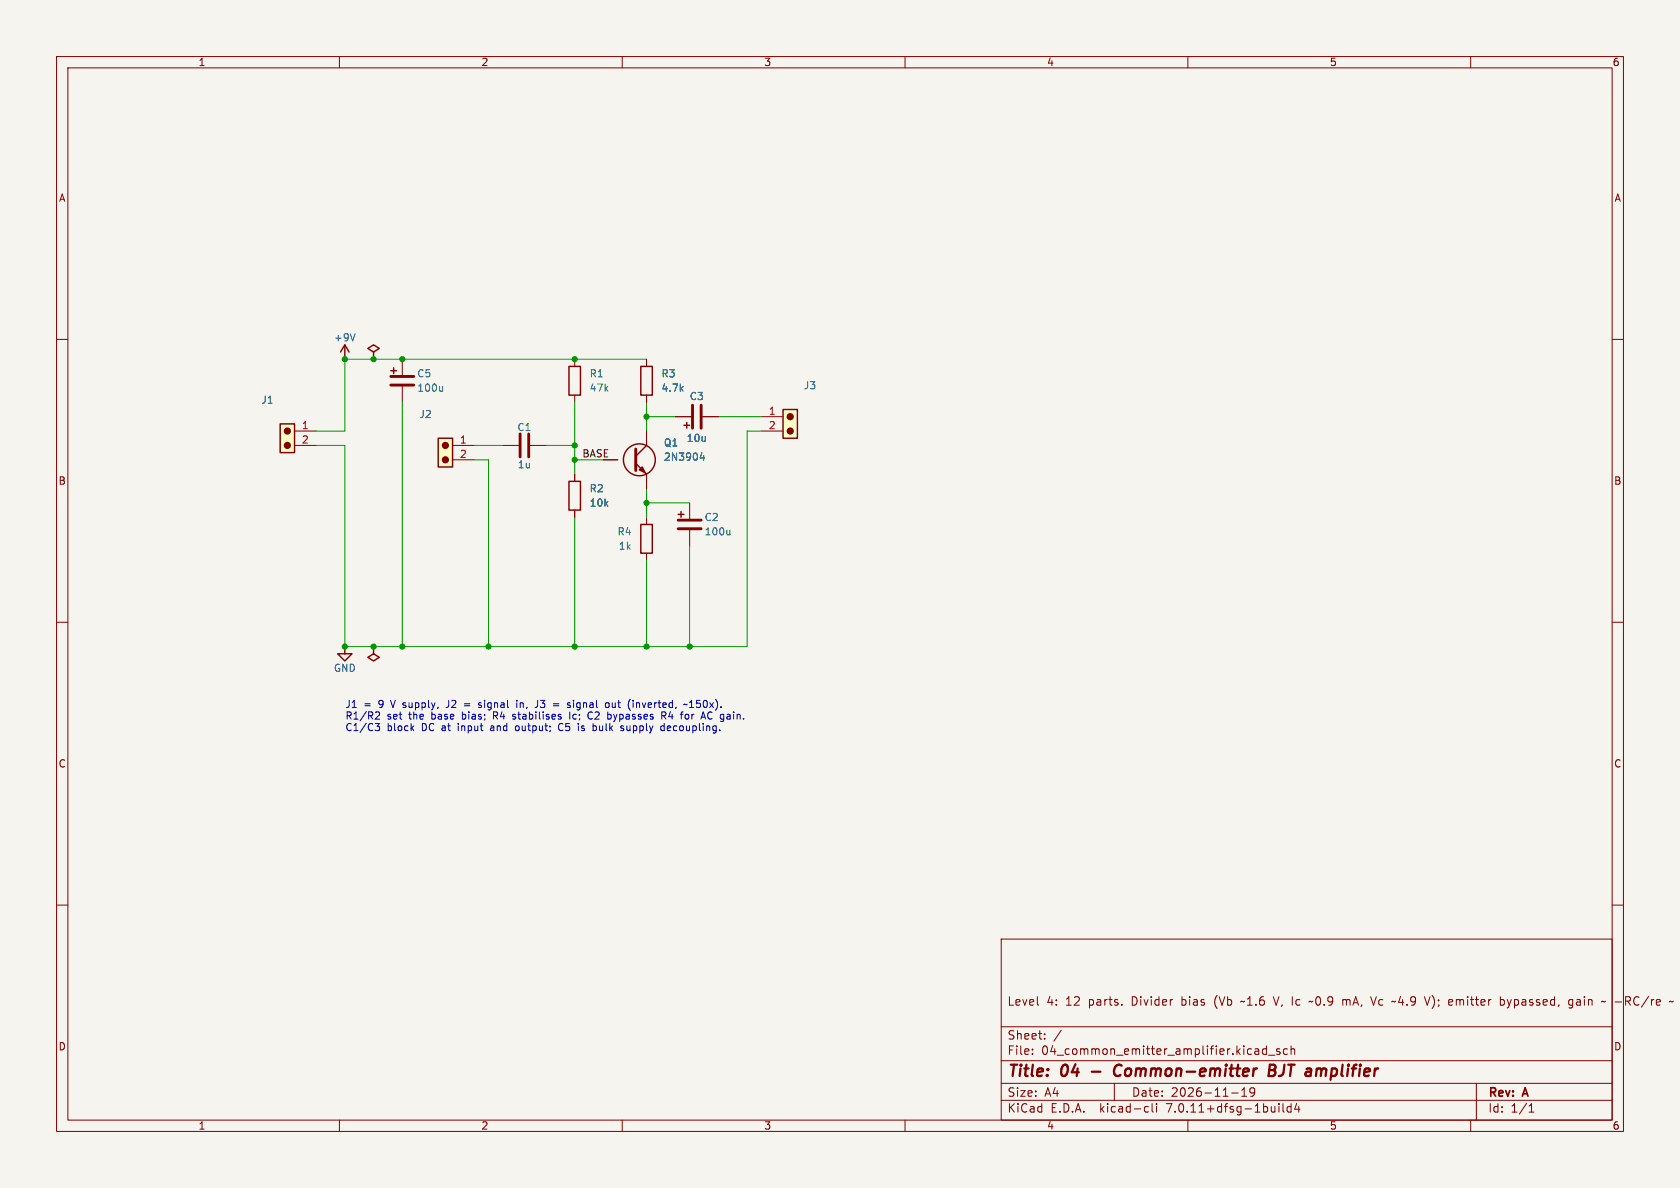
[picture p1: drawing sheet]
(kicad_sch
 (version 20260306)
 (generator "eeschema")
 (generator_version "10.0")
 (paper "A4")
 (title_block
  (title "04 - Common-emitter BJT amplifier")
  (date "2026-11-19")
  (rev "A")
  (comment 1 "Level 4: 12 parts. Divider bias (Vb ~1.6 V, Ic ~0.9 mA, Vc ~4.9 V); emitter bypassed, gain ~ -RC/re ~ -150"))
 (lib_symbols
  (symbol "Basic:Conn_01x02_PinsLeft"
   (pin_names
    (offset 1.016) (hide yes)) (exclude_from_sim no) (in_bom yes) (on_board yes)
   (in_pos_files yes)
   (duplicate_pin_numbers_are_jumpers no)
   (property "Reference" "J" (at 0 0 0) (show_name no) (do_not_autoplace no) (effects (font (size 1.27 1.27))))
   (property "Value" "Conn_01x02_PinsLeft" (at 0 -2.54 0) (show_name no) (do_not_autoplace no) (effects (font (size 1.27 1.27))))
   (property "Footprint" "Connector_PinHeader_2.54mm:PinHeader_1x02_P2.54mm_Vertical" (at 0 0 0) (show_name no) (do_not_autoplace no) (hide yes) (effects (font (size 1.27 1.27))))
   (property "Datasheet" "" (at 0 0 0) (show_name no) (do_not_autoplace no) (hide yes) (effects (font (size 1.27 1.27))))
   (property "Description" "2-pin screw-terminal / header connector" (at 0 0 0) (show_name no) (do_not_autoplace no) (hide yes) (effects (font (size 1.27 1.27))))
   (symbol "Conn_01x02_PinsLeft_0_1"
    (rectangle (start -1.27 -3.81) (end 1.27 1.27) (stroke (width 0.254) (type default)) (fill (type background)))
    (circle (center 0 0) (radius 0.508) (stroke (width 0.254) (type default)) (fill (type outline)))
    (circle (center 0 -2.54) (radius 0.508) (stroke (width 0.254) (type default)) (fill (type outline))))
   (symbol "Conn_01x02_PinsLeft_1_1"
    (pin passive line (at -5.08 0 0) (length 3.81) (name "Pin_1" (effects (font (size 1.27 1.27)))) (number "1" (effects (font (size 1.27 1.27)))))
    (pin passive line (at -5.08 -2.54 0) (length 3.81) (name "Pin_2" (effects (font (size 1.27 1.27)))) (number "2" (effects (font (size 1.27 1.27))))))
   (embedded_fonts no))
  (symbol "Basic:Conn_01x02_PinsRight"
   (pin_names
    (offset 1.016) (hide yes)) (exclude_from_sim no) (in_bom yes) (on_board yes)
   (in_pos_files yes)
   (duplicate_pin_numbers_are_jumpers no)
   (property "Reference" "J" (at 0 0 0) (show_name no) (do_not_autoplace no) (effects (font (size 1.27 1.27))))
   (property "Value" "Conn_01x02_PinsRight" (at 0 -2.54 0) (show_name no) (do_not_autoplace no) (effects (font (size 1.27 1.27))))
   (property "Footprint" "Connector_PinHeader_2.54mm:PinHeader_1x02_P2.54mm_Vertical" (at 0 0 0) (show_name no) (do_not_autoplace no) (hide yes) (effects (font (size 1.27 1.27))))
   (property "Datasheet" "" (at 0 0 0) (show_name no) (do_not_autoplace no) (hide yes) (effects (font (size 1.27 1.27))))
   (property "Description" "2-pin screw-terminal / header connector" (at 0 0 0) (show_name no) (do_not_autoplace no) (hide yes) (effects (font (size 1.27 1.27))))
   (symbol "Conn_01x02_PinsRight_0_1"
    (rectangle (start -1.27 -3.81) (end 1.27 1.27) (stroke (width 0.254) (type default)) (fill (type background)))
    (circle (center 0 0) (radius 0.508) (stroke (width 0.254) (type default)) (fill (type outline)))
    (circle (center 0 -2.54) (radius 0.508) (stroke (width 0.254) (type default)) (fill (type outline))))
   (symbol "Conn_01x02_PinsRight_1_1"
    (pin passive line (at 5.08 0 180) (length 3.81) (name "Pin_1" (effects (font (size 1.27 1.27)))) (number "1" (effects (font (size 1.27 1.27)))))
    (pin passive line (at 5.08 -2.54 180) (length 3.81) (name "Pin_2" (effects (font (size 1.27 1.27)))) (number "2" (effects (font (size 1.27 1.27))))))
   (embedded_fonts no))
  (symbol "Device:C"
   (pin_numbers (hide yes))
   (pin_names
    (offset 0.254) (hide yes)) (exclude_from_sim no) (in_bom yes) (on_board yes)
   (in_pos_files yes)
   (duplicate_pin_numbers_are_jumpers no)
   (property "Reference" "C" (at 0 0 0) (show_name no) (do_not_autoplace no) (effects (font (size 1.27 1.27))))
   (property "Value" "C" (at 0 -2.54 0) (show_name no) (do_not_autoplace no) (effects (font (size 1.27 1.27))))
   (property "Footprint" "Capacitor_THT:C_Disc_D5.0mm_W2.5mm_P5.00mm" (at 0 0 0) (show_name no) (do_not_autoplace no) (hide yes) (effects (font (size 1.27 1.27))))
   (property "Datasheet" "" (at 0 0 0) (show_name no) (do_not_autoplace no) (hide yes) (effects (font (size 1.27 1.27))))
   (property "Description" "Unpolarized capacitor" (at 0 0 0) (show_name no) (do_not_autoplace no) (hide yes) (effects (font (size 1.27 1.27))))
   (symbol "C_0_1"
    (polyline (pts (xy -2.032 0.762) (xy 2.032 0.762)) (stroke (width 0.508) (type default)) (fill (type none)))
    (polyline (pts (xy -2.032 -0.762) (xy 2.032 -0.762)) (stroke (width 0.508) (type default)) (fill (type none))))
   (symbol "C_1_1"
    (pin passive line (at 0 3.81 270) (length 3.048) (name "" (effects (font (size 1.27 1.27)))) (number "1" (effects (font (size 1.27 1.27)))))
    (pin passive line (at 0 -3.81 90) (length 3.048) (name "" (effects (font (size 1.27 1.27)))) (number "2" (effects (font (size 1.27 1.27))))))
   (embedded_fonts no))
  (symbol "Device:CP"
   (pin_numbers (hide yes))
   (pin_names
    (offset 0.254) (hide yes)) (exclude_from_sim no) (in_bom yes) (on_board yes)
   (in_pos_files yes)
   (duplicate_pin_numbers_are_jumpers no)
   (property "Reference" "C" (at 0 0 0) (show_name no) (do_not_autoplace no) (effects (font (size 1.27 1.27))))
   (property "Value" "CP" (at 0 -2.54 0) (show_name no) (do_not_autoplace no) (effects (font (size 1.27 1.27))))
   (property "Footprint" "Capacitor_THT:CP_Radial_D5.0mm_P2.00mm" (at 0 0 0) (show_name no) (do_not_autoplace no) (hide yes) (effects (font (size 1.27 1.27))))
   (property "Datasheet" "" (at 0 0 0) (show_name no) (do_not_autoplace no) (hide yes) (effects (font (size 1.27 1.27))))
   (property "Description" "Polarized capacitor" (at 0 0 0) (show_name no) (do_not_autoplace no) (hide yes) (effects (font (size 1.27 1.27))))
   (symbol "CP_0_1"
    (polyline (pts (xy -2.032 1.778) (xy -1.016 1.778)) (stroke (width 0.254) (type default)) (fill (type none)))
    (polyline (pts (xy -2.032 0.762) (xy 2.032 0.762)) (stroke (width 0.508) (type default)) (fill (type none)))
    (polyline (pts (xy -2.032 -0.762) (xy 2.032 -0.762)) (stroke (width 0.508) (type default)) (fill (type none)))
    (polyline (pts (xy -1.524 1.27) (xy -1.524 2.286)) (stroke (width 0.254) (type default)) (fill (type none))))
   (symbol "CP_1_1"
    (pin passive line (at 0 3.81 270) (length 3.048) (name "+" (effects (font (size 1.27 1.27)))) (number "1" (effects (font (size 1.27 1.27)))))
    (pin passive line (at 0 -3.81 90) (length 3.048) (name "-" (effects (font (size 1.27 1.27)))) (number "2" (effects (font (size 1.27 1.27))))))
   (embedded_fonts no))
  (symbol "Device:Q_NPN_EBC"
   (pin_numbers (hide yes))
   (pin_names
    (offset 0) (hide yes)) (exclude_from_sim no) (in_bom yes) (on_board yes)
   (in_pos_files yes)
   (duplicate_pin_numbers_are_jumpers no)
   (property "Reference" "Q" (at 0 0 0) (show_name no) (do_not_autoplace no) (effects (font (size 1.27 1.27))))
   (property "Value" "Q_NPN_EBC" (at 0 -2.54 0) (show_name no) (do_not_autoplace no) (effects (font (size 1.27 1.27))))
   (property "Footprint" "Package_TO_SOT_THT:TO-92_Inline" (at 0 0 0) (show_name no) (do_not_autoplace no) (hide yes) (effects (font (size 1.27 1.27))))
   (property "Datasheet" "" (at 0 0 0) (show_name no) (do_not_autoplace no) (hide yes) (effects (font (size 1.27 1.27))))
   (property "Description" "NPN transistor (E-B-C pinout, e.g. 2N3904 TO-92)" (at 0 0 0) (show_name no) (do_not_autoplace no) (hide yes) (effects (font (size 1.27 1.27))))
   (symbol "Q_NPN_EBC_0_1"
    (polyline (pts (xy 0.635 1.905) (xy 0.635 -1.905)) (stroke (width 0.508) (type default)) (fill (type none)))
    (polyline (pts (xy 0.635 0.635) (xy 2.54 2.54)) (stroke (width 0.254) (type default)) (fill (type none)))
    (polyline (pts (xy 0.635 -0.635) (xy 2.54 -2.54)) (stroke (width 0.254) (type default)) (fill (type none)))
    (circle (center 1.27 0) (radius 2.8194) (stroke (width 0.254) (type default)) (fill (type none)))
    (polyline (pts (xy 1.27 -1.778) (xy 1.778 -1.27) (xy 2.286 -2.286) (xy 1.27 -1.778)) (stroke (width 0.254) (type default)) (fill (type outline))))
   (symbol "Q_NPN_EBC_1_1"
    (pin passive line (at 2.54 -5.08 90) (length 2.54) (name "E" (effects (font (size 1.27 1.27)))) (number "1" (effects (font (size 1.27 1.27)))))
    (pin input line (at -5.08 0 0) (length 2.54) (name "B" (effects (font (size 1.27 1.27)))) (number "2" (effects (font (size 1.27 1.27)))))
    (pin passive line (at 2.54 5.08 270) (length 2.54) (name "C" (effects (font (size 1.27 1.27)))) (number "3" (effects (font (size 1.27 1.27))))))
   (embedded_fonts no))
  (symbol "Device:R"
   (pin_numbers (hide yes))
   (pin_names
    (offset 0)) (exclude_from_sim no) (in_bom yes) (on_board yes)
   (in_pos_files yes)
   (duplicate_pin_numbers_are_jumpers no)
   (property "Reference" "R" (at 0 0 0) (show_name no) (do_not_autoplace no) (effects (font (size 1.27 1.27))))
   (property "Value" "R" (at 0 -2.54 0) (show_name no) (do_not_autoplace no) (effects (font (size 1.27 1.27))))
   (property "Footprint" "Resistor_THT:R_Axial_DIN0207_L6.3mm_D2.5mm_P10.16mm_Horizontal" (at 0 0 0) (show_name no) (do_not_autoplace no) (hide yes) (effects (font (size 1.27 1.27))))
   (property "Datasheet" "" (at 0 0 0) (show_name no) (do_not_autoplace no) (hide yes) (effects (font (size 1.27 1.27))))
   (property "Description" "Resistor" (at 0 0 0) (show_name no) (do_not_autoplace no) (hide yes) (effects (font (size 1.27 1.27))))
   (symbol "R_0_1"
    (rectangle (start -1.016 -2.54) (end 1.016 2.54) (stroke (width 0.254) (type default)) (fill (type none))))
   (symbol "R_1_1"
    (pin passive line (at 0 3.81 270) (length 1.27) (name "" (effects (font (size 1.27 1.27)))) (number "1" (effects (font (size 1.27 1.27)))))
    (pin passive line (at 0 -3.81 90) (length 1.27) (name "" (effects (font (size 1.27 1.27)))) (number "2" (effects (font (size 1.27 1.27))))))
   (embedded_fonts no))
  (symbol "power:+9V"
   (power global)
   (pin_numbers (hide yes))
   (pin_names
    (offset 0) (hide yes)) (exclude_from_sim no) (in_bom yes) (on_board yes)
   (in_pos_files yes)
   (duplicate_pin_numbers_are_jumpers no)
   (property "Reference" "#PWR" (at 0 0 0) (show_name no) (do_not_autoplace no) (hide yes) (effects (font (size 1.27 1.27))))
   (property "Value" "+9V" (at 0 -2.54 0) (show_name no) (do_not_autoplace no) (effects (font (size 1.27 1.27))))
   (property "Footprint" "" (at 0 0 0) (show_name no) (do_not_autoplace no) (hide yes) (effects (font (size 1.27 1.27))))
   (property "Datasheet" "" (at 0 0 0) (show_name no) (do_not_autoplace no) (hide yes) (effects (font (size 1.27 1.27))))
   (property "Description" "Power symbol: net +9V" (at 0 0 0) (show_name no) (do_not_autoplace no) (hide yes) (effects (font (size 1.27 1.27))))
   (symbol "+9V_0_1"
    (polyline (pts (xy -0.762 1.27) (xy 0 2.54) (xy 0.762 1.27)) (stroke (width 0.254) (type default)) (fill (type none)))
    (polyline (pts (xy 0 0) (xy 0 2.54)) (stroke (width 0.254) (type default)) (fill (type none))))
   (symbol "+9V_1_1"
    (pin power_in line (at 0 0 90) (length 0) (name "" (effects (font (size 1.27 1.27)))) (number "1" (effects (font (size 1.27 1.27))))))
   (embedded_fonts no))
  (symbol "power:GND"
   (power global)
   (pin_numbers (hide yes))
   (pin_names
    (offset 0) (hide yes)) (exclude_from_sim no) (in_bom yes) (on_board yes)
   (in_pos_files yes)
   (duplicate_pin_numbers_are_jumpers no)
   (property "Reference" "#PWR" (at 0 0 0) (show_name no) (do_not_autoplace no) (hide yes) (effects (font (size 1.27 1.27))))
   (property "Value" "GND" (at 0 -2.54 0) (show_name no) (do_not_autoplace no) (effects (font (size 1.27 1.27))))
   (property "Footprint" "" (at 0 0 0) (show_name no) (do_not_autoplace no) (hide yes) (effects (font (size 1.27 1.27))))
   (property "Datasheet" "" (at 0 0 0) (show_name no) (do_not_autoplace no) (hide yes) (effects (font (size 1.27 1.27))))
   (property "Description" "Power symbol: net GND" (at 0 0 0) (show_name no) (do_not_autoplace no) (hide yes) (effects (font (size 1.27 1.27))))
   (symbol "GND_0_1"
    (polyline (pts (xy 0 0) (xy 0 -1.27) (xy 1.27 -1.27) (xy 0 -2.54) (xy -1.27 -1.27) (xy 0 -1.27)) (stroke (width 0.254) (type default)) (fill (type none))))
   (symbol "GND_1_1"
    (pin power_in line (at 0 0 270) (length 0) (name "" (effects (font (size 1.27 1.27)))) (number "1" (effects (font (size 1.27 1.27))))))
   (embedded_fonts no))
  (symbol "power:PWR_FLAG"
   (power global)
   (pin_numbers (hide yes))
   (pin_names
    (offset 0) (hide yes)) (exclude_from_sim no) (in_bom yes) (on_board yes)
   (in_pos_files yes)
   (duplicate_pin_numbers_are_jumpers no)
   (property "Reference" "#FLG" (at 0 0 0) (show_name no) (do_not_autoplace no) (hide yes) (effects (font (size 1.27 1.27))))
   (property "Value" "PWR_FLAG" (at 0 -2.54 0) (show_name no) (do_not_autoplace no) (effects (font (size 1.27 1.27))))
   (property "Footprint" "" (at 0 0 0) (show_name no) (do_not_autoplace no) (hide yes) (effects (font (size 1.27 1.27))))
   (property "Datasheet" "" (at 0 0 0) (show_name no) (do_not_autoplace no) (hide yes) (effects (font (size 1.27 1.27))))
   (property "Description" "Power flag: marks a net as driven" (at 0 0 0) (show_name no) (do_not_autoplace no) (hide yes) (effects (font (size 1.27 1.27))))
   (symbol "PWR_FLAG_0_1"
    (polyline (pts (xy 0 0) (xy 0 1.27) (xy -1.016 1.905) (xy 0 2.54) (xy 1.016 1.905) (xy 0 1.27)) (stroke (width 0.254) (type default)) (fill (type none))))
   (symbol "PWR_FLAG_1_1"
    (pin power_out line (at 0 0 90) (length 0) (name "" (effects (font (size 1.27 1.27)))) (number "1" (effects (font (size 1.27 1.27))))))
   (embedded_fonts no)))
 (text "J1 = 9 V supply, J2 = signal in, J3 = signal out (inverted, ~150x).\nR1/R2 set the base bias; R4 stabilises Ic; C2 bypasses R4 for AC gain.\nC1/C3 block DC at input and output; C5 is bulk supply decoupling."
  (exclude_from_sim no)
  (at 60.96 124 0)
  (effects (font (size 1.27 1.27)) (justify left top)))
 (junction
  (at 114.3 73.66)
  (diameter 0)
  (color 0 0 0 0))
 (junction
  (at 60.96 114.3)
  (diameter 0)
  (color 0 0 0 0))
 (junction
  (at 101.6 63.5)
  (diameter 0)
  (color 0 0 0 0))
 (junction
  (at 114.3 114.3)
  (diameter 0)
  (color 0 0 0 0))
 (junction
  (at 121.92 114.3)
  (diameter 0)
  (color 0 0 0 0))
 (junction
  (at 71.12 63.5)
  (diameter 0)
  (color 0 0 0 0))
 (junction
  (at 66.04 63.5)
  (diameter 0)
  (color 0 0 0 0))
 (junction
  (at 101.6 81.28)
  (diameter 0)
  (color 0 0 0 0))
 (junction
  (at 101.6 78.74)
  (diameter 0)
  (color 0 0 0 0))
 (junction
  (at 60.96 63.5)
  (diameter 0)
  (color 0 0 0 0))
 (junction
  (at 114.3 88.9)
  (diameter 0)
  (color 0 0 0 0))
 (junction
  (at 86.36 114.3)
  (diameter 0)
  (color 0 0 0 0))
 (junction
  (at 101.6 114.3)
  (diameter 0)
  (color 0 0 0 0))
 (junction
  (at 71.12 114.3)
  (diameter 0)
  (color 0 0 0 0))
 (junction
  (at 66.04 114.3)
  (diameter 0)
  (color 0 0 0 0))
 (wire
  (pts (xy 60.96 63.5) (xy 66.04 63.5))
  (stroke (width 0) (type default)))
 (wire
  (pts (xy 55.88 78.74) (xy 60.96 78.74))
  (stroke (width 0) (type default)))
 (wire
  (pts (xy 101.6 81.28) (xy 101.6 83.82))
  (stroke (width 0) (type default)))
 (wire
  (pts (xy 101.6 81.28) (xy 106.68 81.28))
  (stroke (width 0) (type default)))
 (wire
  (pts (xy 114.3 86.36) (xy 114.3 88.9))
  (stroke (width 0) (type default)))
 (wire
  (pts (xy 83.82 81.28) (xy 86.36 81.28))
  (stroke (width 0) (type default)))
 (wire
  (pts (xy 101.6 91.44) (xy 101.6 114.3))
  (stroke (width 0) (type default)))
 (wire
  (pts (xy 114.3 88.9) (xy 114.3 91.44))
  (stroke (width 0) (type default)))
 (wire
  (pts (xy 121.92 96.52) (xy 121.92 114.3))
  (stroke (width 0) (type default)))
 (wire
  (pts (xy 86.36 114.3) (xy 101.6 114.3))
  (stroke (width 0) (type default)))
 (wire
  (pts (xy 96.52 78.74) (xy 101.6 78.74))
  (stroke (width 0) (type default)))
 (wire
  (pts (xy 101.6 78.74) (xy 101.6 81.28))
  (stroke (width 0) (type default)))
 (wire
  (pts (xy 71.12 114.3) (xy 86.36 114.3))
  (stroke (width 0) (type default)))
 (wire
  (pts (xy 132.08 76.2) (xy 132.08 114.3))
  (stroke (width 0) (type default)))
 (wire
  (pts (xy 71.12 63.5) (xy 101.6 63.5))
  (stroke (width 0) (type default)))
 (wire
  (pts (xy 101.6 71.12) (xy 101.6 78.74))
  (stroke (width 0) (type default)))
 (wire
  (pts (xy 71.12 71.12) (xy 71.12 114.3))
  (stroke (width 0) (type default)))
 (wire
  (pts (xy 114.3 99.06) (xy 114.3 114.3))
  (stroke (width 0) (type default)))
 (wire
  (pts (xy 66.04 63.5) (xy 71.12 63.5))
  (stroke (width 0) (type default)))
 (wire
  (pts (xy 101.6 114.3) (xy 114.3 114.3))
  (stroke (width 0) (type default)))
 (wire
  (pts (xy 114.3 71.12) (xy 114.3 73.66))
  (stroke (width 0) (type default)))
 (wire
  (pts (xy 83.82 78.74) (xy 88.9 78.74))
  (stroke (width 0) (type default)))
 (wire
  (pts (xy 114.3 114.3) (xy 121.92 114.3))
  (stroke (width 0) (type default)))
 (wire
  (pts (xy 121.92 114.3) (xy 132.08 114.3))
  (stroke (width 0) (type default)))
 (wire
  (pts (xy 55.88 76.2) (xy 60.96 76.2))
  (stroke (width 0) (type default)))
 (wire
  (pts (xy 101.6 63.5) (xy 114.3 63.5))
  (stroke (width 0) (type default)))
 (wire
  (pts (xy 134.62 76.2) (xy 132.08 76.2))
  (stroke (width 0) (type default)))
 (wire
  (pts (xy 114.3 73.66) (xy 119.38 73.66))
  (stroke (width 0) (type default)))
 (wire
  (pts (xy 60.96 78.74) (xy 60.96 114.3))
  (stroke (width 0) (type default)))
 (wire
  (pts (xy 60.96 114.3) (xy 66.04 114.3))
  (stroke (width 0) (type default)))
 (wire
  (pts (xy 114.3 73.66) (xy 114.3 76.2))
  (stroke (width 0) (type default)))
 (wire
  (pts (xy 114.3 88.9) (xy 121.92 88.9))
  (stroke (width 0) (type default)))
 (wire
  (pts (xy 86.36 81.28) (xy 86.36 114.3))
  (stroke (width 0) (type default)))
 (wire
  (pts (xy 127 73.66) (xy 134.62 73.66))
  (stroke (width 0) (type default)))
 (wire
  (pts (xy 66.04 114.3) (xy 71.12 114.3))
  (stroke (width 0) (type default)))
 (wire
  (pts (xy 60.96 76.2) (xy 60.96 63.5))
  (stroke (width 0) (type default)))
 (label "BASE"
  (at 102.87 81.28 0)
  (effects (font (size 1.27 1.27)) (justify left bottom)))
 (symbol
  (lib_id "Device:R")
  (at 114.3 95.25 0)
  (unit 1)
  (body_style 1)
  (exclude_from_sim no)
  (in_bom yes)
  (on_board yes)
  (in_pos_files yes)
  (dnp no)
  (property "Reference" "R4" (at 111.76 93.98 0) (show_name no) (do_not_autoplace no) (effects (font (size 1.27 1.27)) (justify right)))
  (property "Value" "1k" (at 111.76 96.52 0) (show_name no) (do_not_autoplace no) (effects (font (size 1.27 1.27)) (justify right)))
  (property "Footprint" "Resistor_THT:R_Axial_DIN0207_L6.3mm_D2.5mm_P10.16mm_Horizontal" (at 114.3 95.25 0) (hide yes) (show_name no) (do_not_autoplace no) (effects (font (size 1.27 1.27))))
  (property "Datasheet" "" (at 114.3 95.25 0) (hide yes) (show_name no) (do_not_autoplace no) (effects (font (size 1.27 1.27))))
  (property "Description" "Resistor" (at 114.3 95.25 0) (hide yes) (show_name no) (do_not_autoplace no) (effects (font (size 1.27 1.27))))
  (pin "1")
  (pin "2"))
 (symbol
  (lib_id "Device:Q_NPN_EBC")
  (at 111.76 81.28 0)
  (unit 1)
  (body_style 1)
  (exclude_from_sim no)
  (in_bom yes)
  (on_board yes)
  (in_pos_files yes)
  (dnp no)
  (property "Reference" "Q1" (at 117.26 78.28 0) (show_name no) (do_not_autoplace no) (effects (font (size 1.27 1.27)) (justify left)))
  (property "Value" "2N3904" (at 117.26 80.78 0) (show_name no) (do_not_autoplace no) (effects (font (size 1.27 1.27)) (justify left)))
  (property "Footprint" "Package_TO_SOT_THT:TO-92_Inline" (at 111.76 81.28 0) (hide yes) (show_name no) (do_not_autoplace no) (effects (font (size 1.27 1.27))))
  (property "Datasheet" "" (at 111.76 81.28 0) (hide yes) (show_name no) (do_not_autoplace no) (effects (font (size 1.27 1.27))))
  (property "Description" "NPN transistor (E-B-C pinout, e.g. 2N3904 TO-92)" (at 111.76 81.28 0) (hide yes) (show_name no) (do_not_autoplace no) (effects (font (size 1.27 1.27))))
  (pin "2")
  (pin "3")
  (pin "1"))
 (symbol
  (lib_id "Device:CP")
  (at 121.92 92.71 0)
  (unit 1)
  (body_style 1)
  (exclude_from_sim no)
  (in_bom yes)
  (on_board yes)
  (in_pos_files yes)
  (dnp no)
  (property "Reference" "C2" (at 124.46 91.44 0) (show_name no) (do_not_autoplace no) (effects (font (size 1.27 1.27)) (justify left)))
  (property "Value" "100u" (at 124.46 93.98 0) (show_name no) (do_not_autoplace no) (effects (font (size 1.27 1.27)) (justify left)))
  (property "Footprint" "Capacitor_THT:CP_Radial_D5.0mm_P2.00mm" (at 121.92 92.71 0) (hide yes) (show_name no) (do_not_autoplace no) (effects (font (size 1.27 1.27))))
  (property "Datasheet" "" (at 121.92 92.71 0) (hide yes) (show_name no) (do_not_autoplace no) (effects (font (size 1.27 1.27))))
  (property "Description" "Polarized capacitor" (at 121.92 92.71 0) (hide yes) (show_name no) (do_not_autoplace no) (effects (font (size 1.27 1.27))))
  (pin "1")
  (pin "2"))
 (symbol
  (lib_id "Device:CP")
  (at 123.19 73.66 90)
  (unit 1)
  (body_style 1)
  (exclude_from_sim no)
  (in_bom yes)
  (on_board yes)
  (in_pos_files yes)
  (dnp no)
  (property "Reference" "C3" (at 123.19 70.06 90) (show_name no) (do_not_autoplace no) (effects (font (size 1.27 1.27))))
  (property "Value" "10u" (at 123.19 77.46 90) (show_name no) (do_not_autoplace no) (effects (font (size 1.27 1.27))))
  (property "Footprint" "Capacitor_THT:CP_Radial_D5.0mm_P2.00mm" (at 123.19 73.66 90) (hide yes) (show_name no) (do_not_autoplace no) (effects (font (size 1.27 1.27))))
  (property "Datasheet" "" (at 123.19 73.66 90) (hide yes) (show_name no) (do_not_autoplace no) (effects (font (size 1.27 1.27))))
  (property "Description" "Polarized capacitor" (at 123.19 73.66 90) (hide yes) (show_name no) (do_not_autoplace no) (effects (font (size 1.27 1.27))))
  (pin "1")
  (pin "2"))
 (symbol
  (lib_id "power:GND")
  (at 60.96 114.3 0)
  (unit 1)
  (body_style 1)
  (exclude_from_sim no)
  (in_bom yes)
  (on_board yes)
  (in_pos_files yes)
  (dnp no)
  (property "Reference" "#PWR02" (at 60.96 114.3 0) (hide yes) (show_name no) (do_not_autoplace no) (effects (font (size 1.27 1.27)) (justify left)))
  (property "Value" "GND" (at 60.96 118.11 0) (show_name no) (do_not_autoplace no) (effects (font (size 1.27 1.27))))
  (property "Footprint" "" (at 60.96 114.3 0) (hide yes) (show_name no) (do_not_autoplace no) (effects (font (size 1.27 1.27))))
  (property "Datasheet" "" (at 60.96 114.3 0) (hide yes) (show_name no) (do_not_autoplace no) (effects (font (size 1.27 1.27))))
  (property "Description" "Power symbol: net GND" (at 60.96 114.3 0) (hide yes) (show_name no) (do_not_autoplace no) (effects (font (size 1.27 1.27))))
  (pin "1"))
 (symbol
  (lib_id "Basic:Conn_01x02_PinsRight")
  (at 50.8 76.2 0)
  (unit 1)
  (body_style 1)
  (exclude_from_sim no)
  (in_bom yes)
  (on_board yes)
  (in_pos_files yes)
  (dnp no)
  (property "Reference" "J1" (at 47.3 70.7 0) (show_name no) (do_not_autoplace no) (effects (font (size 1.27 1.27))))
  (property "Value" "" (at 50.8 76.2 0) (hide yes) (show_name no) (do_not_autoplace no) (effects (font (size 1.27 1.27)) (justify left)))
  (property "Footprint" "Connector_PinHeader_2.54mm:PinHeader_1x02_P2.54mm_Vertical" (at 50.8 76.2 0) (hide yes) (show_name no) (do_not_autoplace no) (effects (font (size 1.27 1.27))))
  (property "Datasheet" "" (at 50.8 76.2 0) (hide yes) (show_name no) (do_not_autoplace no) (effects (font (size 1.27 1.27))))
  (property "Description" "2-pin screw-terminal / header connector" (at 50.8 76.2 0) (hide yes) (show_name no) (do_not_autoplace no) (effects (font (size 1.27 1.27))))
  (pin "1")
  (pin "2"))
 (symbol
  (lib_id "Device:R")
  (at 101.6 67.31 0)
  (unit 1)
  (body_style 1)
  (exclude_from_sim no)
  (in_bom yes)
  (on_board yes)
  (in_pos_files yes)
  (dnp no)
  (property "Reference" "R1" (at 104.14 66.04 0) (show_name no) (do_not_autoplace no) (effects (font (size 1.27 1.27)) (justify left)))
  (property "Value" "47k" (at 104.14 68.58 0) (show_name no) (do_not_autoplace no) (effects (font (size 1.27 1.27)) (justify left)))
  (property "Footprint" "Resistor_THT:R_Axial_DIN0207_L6.3mm_D2.5mm_P10.16mm_Horizontal" (at 101.6 67.31 0) (hide yes) (show_name no) (do_not_autoplace no) (effects (font (size 1.27 1.27))))
  (property "Datasheet" "" (at 101.6 67.31 0) (hide yes) (show_name no) (do_not_autoplace no) (effects (font (size 1.27 1.27))))
  (property "Description" "Resistor" (at 101.6 67.31 0) (hide yes) (show_name no) (do_not_autoplace no) (effects (font (size 1.27 1.27))))
  (pin "1")
  (pin "2"))
 (symbol
  (lib_id "Basic:Conn_01x02_PinsRight")
  (at 78.74 78.74 0)
  (unit 1)
  (body_style 1)
  (exclude_from_sim no)
  (in_bom yes)
  (on_board yes)
  (in_pos_files yes)
  (dnp no)
  (property "Reference" "J2" (at 75.24 73.24 0) (show_name no) (do_not_autoplace no) (effects (font (size 1.27 1.27))))
  (property "Value" "" (at 78.74 78.74 0) (hide yes) (show_name no) (do_not_autoplace no) (effects (font (size 1.27 1.27)) (justify left)))
  (property "Footprint" "Connector_PinHeader_2.54mm:PinHeader_1x02_P2.54mm_Vertical" (at 78.74 78.74 0) (hide yes) (show_name no) (do_not_autoplace no) (effects (font (size 1.27 1.27))))
  (property "Datasheet" "" (at 78.74 78.74 0) (hide yes) (show_name no) (do_not_autoplace no) (effects (font (size 1.27 1.27))))
  (property "Description" "2-pin screw-terminal / header connector" (at 78.74 78.74 0) (hide yes) (show_name no) (do_not_autoplace no) (effects (font (size 1.27 1.27))))
  (pin "1")
  (pin "2"))
 (symbol
  (lib_id "power:PWR_FLAG")
  (at 66.04 63.5 0)
  (unit 1)
  (body_style 1)
  (exclude_from_sim no)
  (in_bom yes)
  (on_board yes)
  (in_pos_files yes)
  (dnp no)
  (property "Reference" "#FLG01" (at 66.04 63.5 0) (hide yes) (show_name no) (do_not_autoplace no) (effects (font (size 1.27 1.27)) (justify left)))
  (property "Value" "PWR_FLAG" (at 66.04 59.69 0) (hide yes) (show_name no) (do_not_autoplace no) (effects (font (size 1.27 1.27))))
  (property "Footprint" "" (at 66.04 63.5 0) (hide yes) (show_name no) (do_not_autoplace no) (effects (font (size 1.27 1.27))))
  (property "Datasheet" "" (at 66.04 63.5 0) (hide yes) (show_name no) (do_not_autoplace no) (effects (font (size 1.27 1.27))))
  (property "Description" "Power flag: marks a net as driven" (at 66.04 63.5 0) (hide yes) (show_name no) (do_not_autoplace no) (effects (font (size 1.27 1.27))))
  (pin "1"))
 (symbol
  (lib_id "Device:CP")
  (at 71.12 67.31 0)
  (unit 1)
  (body_style 1)
  (exclude_from_sim no)
  (in_bom yes)
  (on_board yes)
  (in_pos_files yes)
  (dnp no)
  (property "Reference" "C5" (at 73.66 66.04 0) (show_name no) (do_not_autoplace no) (effects (font (size 1.27 1.27)) (justify left)))
  (property "Value" "100u" (at 73.66 68.58 0) (show_name no) (do_not_autoplace no) (effects (font (size 1.27 1.27)) (justify left)))
  (property "Footprint" "Capacitor_THT:CP_Radial_D5.0mm_P2.00mm" (at 71.12 67.31 0) (hide yes) (show_name no) (do_not_autoplace no) (effects (font (size 1.27 1.27))))
  (property "Datasheet" "" (at 71.12 67.31 0) (hide yes) (show_name no) (do_not_autoplace no) (effects (font (size 1.27 1.27))))
  (property "Description" "Polarized capacitor" (at 71.12 67.31 0) (hide yes) (show_name no) (do_not_autoplace no) (effects (font (size 1.27 1.27))))
  (pin "1")
  (pin "2"))
 (symbol
  (lib_id "power:PWR_FLAG")
  (at 66.04 114.3 180)
  (unit 1)
  (body_style 1)
  (exclude_from_sim no)
  (in_bom yes)
  (on_board yes)
  (in_pos_files yes)
  (dnp no)
  (property "Reference" "#FLG02" (at 66.04 114.3 0) (hide yes) (show_name no) (do_not_autoplace no) (effects (font (size 1.27 1.27)) (justify right)))
  (property "Value" "PWR_FLAG" (at 66.04 118.11 0) (hide yes) (show_name no) (do_not_autoplace no) (effects (font (size 1.27 1.27))))
  (property "Footprint" "" (at 66.04 114.3 0) (hide yes) (show_name no) (do_not_autoplace no) (effects (font (size 1.27 1.27))))
  (property "Datasheet" "" (at 66.04 114.3 0) (hide yes) (show_name no) (do_not_autoplace no) (effects (font (size 1.27 1.27))))
  (property "Description" "Power flag: marks a net as driven" (at 66.04 114.3 0) (hide yes) (show_name no) (do_not_autoplace no) (effects (font (size 1.27 1.27))))
  (pin "1"))
 (symbol
  (lib_id "Device:C")
  (at 92.71 78.74 90)
  (unit 1)
  (body_style 1)
  (exclude_from_sim no)
  (in_bom yes)
  (on_board yes)
  (in_pos_files yes)
  (dnp no)
  (property "Reference" "C1" (at 92.71 75.54 90) (show_name no) (do_not_autoplace no) (effects (font (size 1.27 1.27))))
  (property "Value" "1u" (at 92.71 82.14 90) (show_name no) (do_not_autoplace no) (effects (font (size 1.27 1.27))))
  (property "Footprint" "Capacitor_THT:C_Disc_D5.0mm_W2.5mm_P5.00mm" (at 92.71 78.74 90) (hide yes) (show_name no) (do_not_autoplace no) (effects (font (size 1.27 1.27))))
  (property "Datasheet" "" (at 92.71 78.74 90) (hide yes) (show_name no) (do_not_autoplace no) (effects (font (size 1.27 1.27))))
  (property "Description" "Unpolarized capacitor" (at 92.71 78.74 90) (hide yes) (show_name no) (do_not_autoplace no) (effects (font (size 1.27 1.27))))
  (pin "1")
  (pin "2"))
 (symbol
  (lib_id "power:+9V")
  (at 60.96 63.5 0)
  (unit 1)
  (body_style 1)
  (exclude_from_sim no)
  (in_bom yes)
  (on_board yes)
  (in_pos_files yes)
  (dnp no)
  (property "Reference" "#PWR01" (at 60.96 63.5 0) (hide yes) (show_name no) (do_not_autoplace no) (effects (font (size 1.27 1.27)) (justify left)))
  (property "Value" "+9V" (at 60.96 59.69 0) (show_name no) (do_not_autoplace no) (effects (font (size 1.27 1.27))))
  (property "Footprint" "" (at 60.96 63.5 0) (hide yes) (show_name no) (do_not_autoplace no) (effects (font (size 1.27 1.27))))
  (property "Datasheet" "" (at 60.96 63.5 0) (hide yes) (show_name no) (do_not_autoplace no) (effects (font (size 1.27 1.27))))
  (property "Description" "Power symbol: net +9V" (at 60.96 63.5 0) (hide yes) (show_name no) (do_not_autoplace no) (effects (font (size 1.27 1.27))))
  (pin "1"))
 (symbol
  (lib_id "Device:R")
  (at 114.3 67.31 0)
  (unit 1)
  (body_style 1)
  (exclude_from_sim no)
  (in_bom yes)
  (on_board yes)
  (in_pos_files yes)
  (dnp no)
  (property "Reference" "R3" (at 116.84 66.04 0) (show_name no) (do_not_autoplace no) (effects (font (size 1.27 1.27)) (justify left)))
  (property "Value" "4.7k" (at 116.84 68.58 0) (show_name no) (do_not_autoplace no) (effects (font (size 1.27 1.27)) (justify left)))
  (property "Footprint" "Resistor_THT:R_Axial_DIN0207_L6.3mm_D2.5mm_P10.16mm_Horizontal" (at 114.3 67.31 0) (hide yes) (show_name no) (do_not_autoplace no) (effects (font (size 1.27 1.27))))
  (property "Datasheet" "" (at 114.3 67.31 0) (hide yes) (show_name no) (do_not_autoplace no) (effects (font (size 1.27 1.27))))
  (property "Description" "Resistor" (at 114.3 67.31 0) (hide yes) (show_name no) (do_not_autoplace no) (effects (font (size 1.27 1.27))))
  (pin "1")
  (pin "2"))
 (symbol
  (lib_id "Device:R")
  (at 101.6 87.63 0)
  (unit 1)
  (body_style 1)
  (exclude_from_sim no)
  (in_bom yes)
  (on_board yes)
  (in_pos_files yes)
  (dnp no)
  (property "Reference" "R2" (at 104.14 86.36 0) (show_name no) (do_not_autoplace no) (effects (font (size 1.27 1.27)) (justify left)))
  (property "Value" "10k" (at 104.14 88.9 0) (show_name no) (do_not_autoplace no) (effects (font (size 1.27 1.27)) (justify left)))
  (property "Footprint" "Resistor_THT:R_Axial_DIN0207_L6.3mm_D2.5mm_P10.16mm_Horizontal" (at 101.6 87.63 0) (hide yes) (show_name no) (do_not_autoplace no) (effects (font (size 1.27 1.27))))
  (property "Datasheet" "" (at 101.6 87.63 0) (hide yes) (show_name no) (do_not_autoplace no) (effects (font (size 1.27 1.27))))
  (property "Description" "Resistor" (at 101.6 87.63 0) (hide yes) (show_name no) (do_not_autoplace no) (effects (font (size 1.27 1.27))))
  (pin "1")
  (pin "2"))
 (symbol
  (lib_id "Basic:Conn_01x02_PinsLeft")
  (at 139.7 73.66 0)
  (unit 1)
  (body_style 1)
  (exclude_from_sim no)
  (in_bom yes)
  (on_board yes)
  (in_pos_files yes)
  (dnp no)
  (property "Reference" "J3" (at 143.2 68.16 0) (show_name no) (do_not_autoplace no) (effects (font (size 1.27 1.27))))
  (property "Value" "" (at 139.7 73.66 0) (hide yes) (show_name no) (do_not_autoplace no) (effects (font (size 1.27 1.27)) (justify left)))
  (property "Footprint" "Connector_PinHeader_2.54mm:PinHeader_1x02_P2.54mm_Vertical" (at 139.7 73.66 0) (hide yes) (show_name no) (do_not_autoplace no) (effects (font (size 1.27 1.27))))
  (property "Datasheet" "" (at 139.7 73.66 0) (hide yes) (show_name no) (do_not_autoplace no) (effects (font (size 1.27 1.27))))
  (property "Description" "2-pin screw-terminal / header connector" (at 139.7 73.66 0) (hide yes) (show_name no) (do_not_autoplace no) (effects (font (size 1.27 1.27))))
  (pin "1")
  (pin "2"))
 (sheet_instances
  (path ""
   (page "1")))
 (embedded_fonts no))
